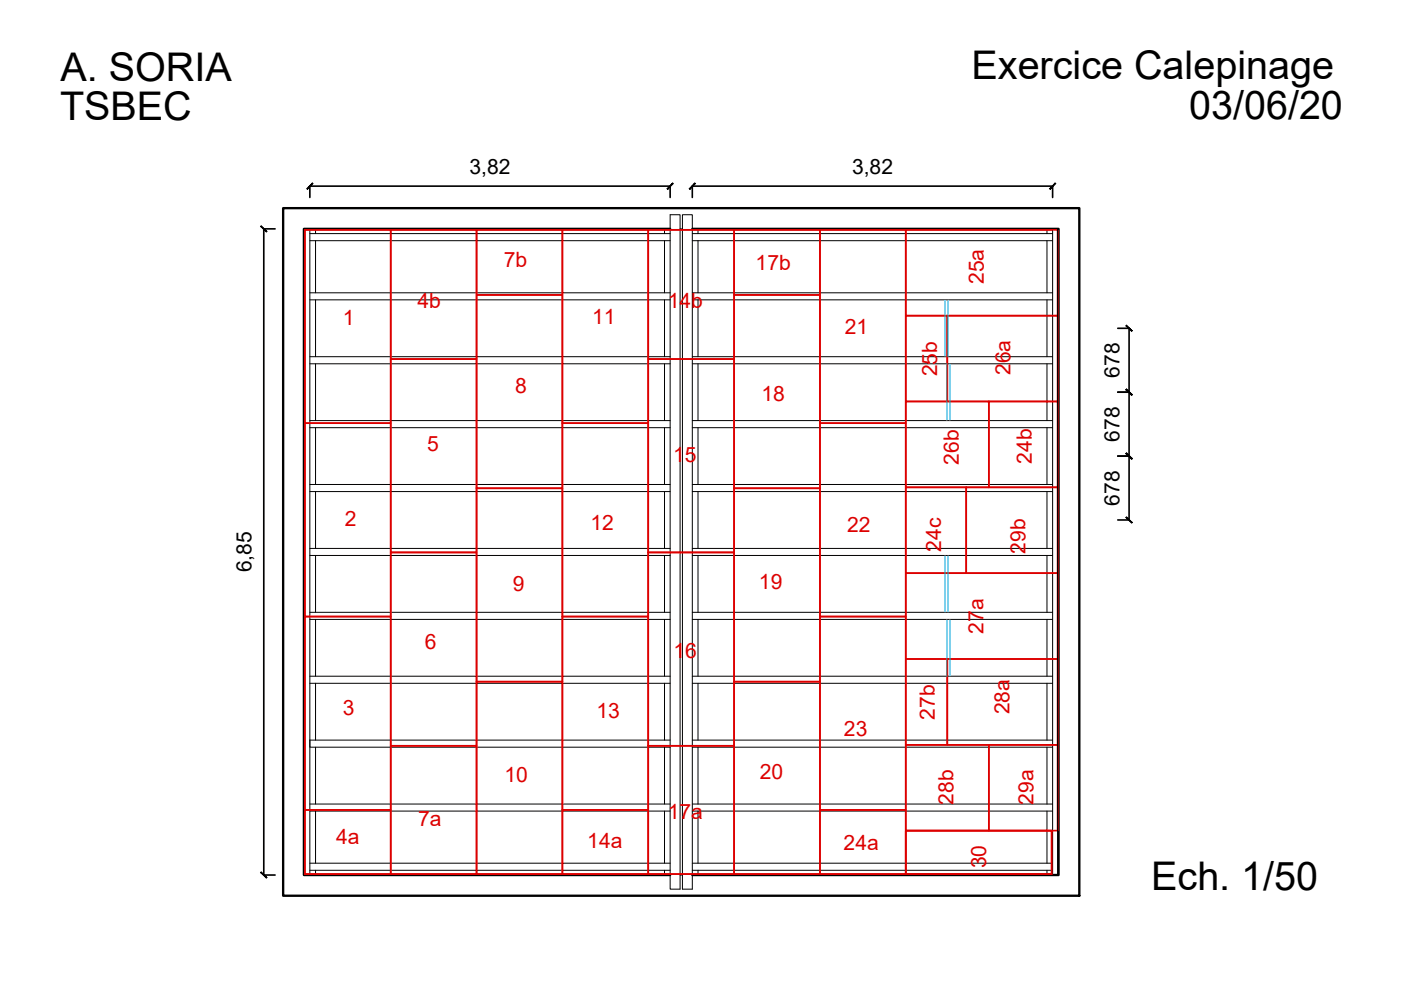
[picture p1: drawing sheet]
<svg xmlns="http://www.w3.org/2000/svg" width="297mm" height="210mm" viewBox="0 0 297 210" stroke-linecap="round" stroke-linejoin="round" font-family="sans-serif">
<!-- layer: 0 -->
<path d="M60 44.1h168.8v145.8h-168.8zM142.1 48.5h-77.7v137h77.7M146.8 48.5h77.6v137h-77.6" fill="none" stroke="#000" stroke-width=".5"/>
<g fill="none" stroke="#000" stroke-width=".21">
<path d="M65.7 48.5v137M65.7 49.5h76.4M65.7 51h76.4M66.9 48.5v1M66.9 51v11.1M140.9 48.5v1M140.9 51v11.1M142.1 45.5h2.1v143h-2.1zM144.2 48.5h.5M144.7 45.5h2.1v143h-2.1zM146.8 49.5h76.4M146.8 51h76.4"/>
<path d="M148 48.5v1M148 51v11.1M222 48.5v1M222 51v11.1M223.2 48.5v137M224.2 48.5v137M65.7 77.1h76.4M65.7 75.6h76.4M65.7 62.1h76.4M65.7 63.6h76.4M66.9 63.6v12M66.9 77.1v12.1"/>
<path d="M140.9 63.6v12M140.9 77.1v12.1M146.8 77.1h76.4M146.8 75.6h76.4M146.8 62.1h76.4M146.8 63.6h76.4M148 63.6v12M148 77.1v12.1M222 63.6v12M222 77.1v12.1M65.7 90.7h76.4M65.7 89.2h76.4"/>
<path d="M66.9 90.7v12M140.9 90.7v12M146.8 90.7h76.4M146.8 89.2h76.4M148 90.7v12M222 90.7v12M65.7 117.8h76.4M65.7 116.3h76.4M65.7 102.7h76.4M65.7 104.2h76.4M66.9 104.2v12.1M66.9 117.8v12"/>
<path d="M140.9 104.2v12.1M140.9 117.8v12M146.8 117.8h76.4M146.8 116.3h76.4M146.8 102.7h76.4M146.8 104.2h76.4M148 104.2v12.1M148 117.8v12M222 104.2v12.1M222 117.8v12M65.7 131.3h76.4M65.7 129.8h76.4"/>
<path d="M66.9 131.3v12.1M140.9 131.3v12.1M146.8 131.3h76.4M146.8 129.8h76.4M148 131.3v12.1M222 131.3v12.1M65.7 143.4h76.4M65.7 144.9h76.4M66.9 144.9v12M66.9 158.4v12.1M140.9 144.9v12M140.9 158.4v12.1"/>
<path d="M142.1 156.9h-76.4v1.5h76.4M146.8 143.4h76.4M146.8 144.9h76.4M146.8 156.9h76.4M146.8 158.4h76.4M148 144.9v12M148 158.4v12.1M222 144.9v12M222 158.4v12.1M65.7 172h76.4M65.7 170.5h76.4M66.9 172v11"/>
<path d="M140.9 172v11M146.8 172h76.4M146.8 170.5h76.4M148 172v11M222 172v11M65.7 184.5h76.4M65.7 183h76.4M66.9 184.5v1M140.9 184.5v1M144.2 185.5h.5M146.8 184.5h76.4M146.8 183h76.4"/>
<path d="M148 184.5v1M222 184.5v1"/>
</g>
<path d="M65.7 39.4v2.5M65.7 39.5h76.4M142.1 39.4v2.5M146.8 39.5h76.4M146.8 39.4v2.5M223.2 39.4v2.5M58.3 48.5h-2.4v137h2.4M237 69.6h2.4M239.4 69.6v40.6M237 83.2h2.4M237 96.7h2.4M237 110.2h2.4" fill="none" stroke="#000" stroke-width=".35"/>
<g fill="#000" stroke="#000" stroke-width=".21">
<path d="M66.2 38.8l-1 1.3 1.2-1.2zM66.2 38.8l-1 1.3-.2-.1z"/>
<path d="M147.3 38.8l-1 1.3 1.2-1.2zM147.3 38.8l-1 1.3-.2-.1z"/>
<path d="M55.3 48l1.2 1.2 .1-.1zM55.4 47.9l1.2 1.2-1.3-1.1z"/>
<path d="M141.4 40l.2 .1 1-1.3zM142.6 38.8l.2 .1-1.2 1.2z"/>
<path d="M223.7 38.8l-1.2 1.2 .1 .1zM223.7 38.8l.1 .1-1.2 1.2z"/>
<path d="M238.7 69.1l1.2 1.2 .2-.2zM238.7 69.1l.1-.2 1.3 1.2z"/>
<path d="M238.7 82.6l1.4 1.1-1.3-1.2zM238.7 82.6l1.4 1.1-.2 .1z"/>
<path d="M238.7 96.2l1.4 1-1.3-1.2zM238.7 96.2l1.4 1-.2 .2z"/>
<path d="M238.7 82.6l1.2 1.2 .2-.1zM238.7 82.6l.1-.1 1.3 1.2z"/>
<path d="M238.7 96.2l1.2 1.2 .2-.2zM238.7 96.2l.1-.2 1.3 1.2z"/>
<path d="M238.8 109.6l-.1 .1 1.4 1.1zM238.7 109.7l1.4 1.1-.2 .1z"/>
<path d="M55.4 184.9l-.1 .1 1.3 1.1zM55.3 185l1.3 1.1-.1 .1z"/>
</g>
<!-- layer: Plancher -->
<g fill="none" stroke="#d00" stroke-width=".35">
<path d="M64.6 48.7h18.2v41h-18.2zM82.8 48.7h18.2v27.4h-18.2zM101 48.7h18.2v13.8h-18.2zM119.2 48.7h18.2v41h-18.2zM137.4 48.7h18.2v27.4h-18.2zM155.6 48.7h18.2v13.8h-18.2zM173.8 48.7h18.2v41h-18.2zM192 48.7h32.2v18.2h-32.2zM223 48.7h-158.4v136.6h158.4M82.8 76.1h18.2v41h-18.2zM101 62.5h18.2v41h-18.2zM137.4 76.1h18.2v41h-18.2z"/>
<path d="M155.6 62.5h18.2v41h-18.2zM192 66.9h8.8v18.2h-8.8zM200.8 66.9h23.4v18.2h-23.4zM64.6 89.7h18.2v41h-18.2zM119.2 89.7h18.2v41h-18.2zM173.8 89.7h18.2v41h-18.2zM192 85.1h17.6v18.2h-17.6zM209.6 85.1h14.6v18.2h-14.6zM82.8 117.1h18.2v41h-18.2zM101 103.5h18.2v41h-18.2zM137.4 117.1h18.2v41h-18.2zM155.6 103.5h18.2v41h-18.2z"/>
<path d="M192 103.3h12.9v18.2h-12.9zM204.9 103.3h19.3v18.2h-19.3zM64.6 130.7h18.2v41h-18.2zM119.2 130.7h18.2v41h-18.2zM173.8 130.7h18.2v41h-18.2zM192 121.5h32.2v18.2h-32.2zM192 139.7h8.8v18.2h-8.8zM200.8 139.7h23.4v18.2h-23.4zM82.8 158.1h18.2v27.2h-18.2zM101 144.5h18.2v40.8h-18.2zM137.4 158.1h18.2v27.2h-18.2zM155.6 144.5h18.2v40.8h-18.2z"/>
<path d="M192 157.9h17.6v18.2h-17.6zM209.6 157.9h14.6v18.2h-14.6zM64.6 171.7h18.2v13.6h-18.2zM119.2 171.7h18.2v13.6h-18.2zM173.8 171.7h18.2v13.6h-18.2zM192 176.1h31v9.2h-31z"/>
</g>
<!-- layer: Entretoises -->
<path d="M200.4 63.6v12M200.7 77.1v12.1M201 63.6v12M201.4 77.1v12.1M200.4 117.8v12M201 117.8v12M200.7 131.3v12.1M201.4 131.3v12.1" fill="none" stroke="#00a5dd" stroke-width=".21"/>
<g font-size="8.4">
<text x="12.8" y="17.1">A. SORIA</text>
<text x="206" y="16.8">Exercice Calepinage</text>
<text x="12.7" y="25.5">TSBEC</text>
<text x="252.1" y="25.2">03/06/20</text>
<text x="244.1" y="188.8">Ech. 1/50</text>
</g>
<g font-size="4.5">
<text x="99.6" y="36.8">3,82</text>
<text x="180.7" y="36.8">3,82</text>
<text x="237.3" y="80.1" transform="rotate(-90 237.3 80.1)">678</text>
<text x="237.3" y="93.6" transform="rotate(-90 237.3 93.6)">678</text>
<text x="237.3" y="107.2" transform="rotate(-90 237.3 107.2)">678</text>
<text x="53.3" y="121.4" transform="rotate(-90 53.3 121.4)">6,85</text>
</g>
<g font-size="4.5" fill="#d00">
<text x="106.8" y="56.7">7b</text>
<text x="160.2" y="57.3">17b</text>
<text x="88.5" y="65.3">4b</text>
<text x="141.6" y="65.3">14b</text>
<text x="208.6" y="60.3" transform="rotate(-90 208.6 60.3)">25a</text>
<text x="72.7" y="69">1</text>
<text x="125.6" y="68.8">11</text>
<text x="179.1" y="70.8">21</text>
<text x="109.2" y="83.4">8</text>
<text x="198.7" y="79.8" transform="rotate(-90 198.7 79.8)">25b</text>
<text x="214.2" y="79.6" transform="rotate(-90 214.2 79.6)">26a</text>
<text x="161.4" y="85">18</text>
<text x="90.6" y="95.6">5</text>
<text x="142.7" y="97.9">15</text>
<text x="203.3" y="98.6" transform="rotate(-90 203.3 98.6)">26b</text>
<text x="218.8" y="98.3" transform="rotate(-90 218.8 98.3)">24b</text>
<text x="73.1" y="111.5">2</text>
<text x="125.2" y="112.3">12</text>
<text x="179.6" y="112.9">22</text>
<text x="199.5" y="116.9" transform="rotate(-90 199.5 116.9)">24c</text>
<text x="217.5" y="117.4" transform="rotate(-90 217.5 117.4)">29b</text>
<text x="108.7" y="125.3">9</text>
<text x="160.9" y="125">19</text>
<text x="90.1" y="137.5">6</text>
<text x="208.5" y="134.4" transform="rotate(-90 208.5 134.4)">27a</text>
<text x="142.8" y="139.4">16</text>
<text x="72.7" y="151.6">3</text>
<text x="126.5" y="152.2">13</text>
<text x="178.9" y="156">23</text>
<text x="198.2" y="152.6" transform="rotate(-90 198.2 152.6)">27b</text>
<text x="214" y="151.4" transform="rotate(-90 214 151.4)">28a</text>
<text x="106.9" y="165.8">10</text>
<text x="161.1" y="165.2">20</text>
<text x="141.6" y="173.7">17a</text>
<text x="202.2" y="170.6" transform="rotate(-90 202.2 170.6)">28b</text>
<text x="219.1" y="170.6" transform="rotate(-90 219.1 170.6)">29a</text>
<text x="71.3" y="178.9">4a</text>
<text x="88.6" y="175.2">7a</text>
<text x="124.5" y="179.8">14a</text>
<text x="178.9" y="180.2">24a</text>
<text x="209.1" y="184.1" transform="rotate(-90 209.1 184.1)">30</text>
</g>
</svg>
